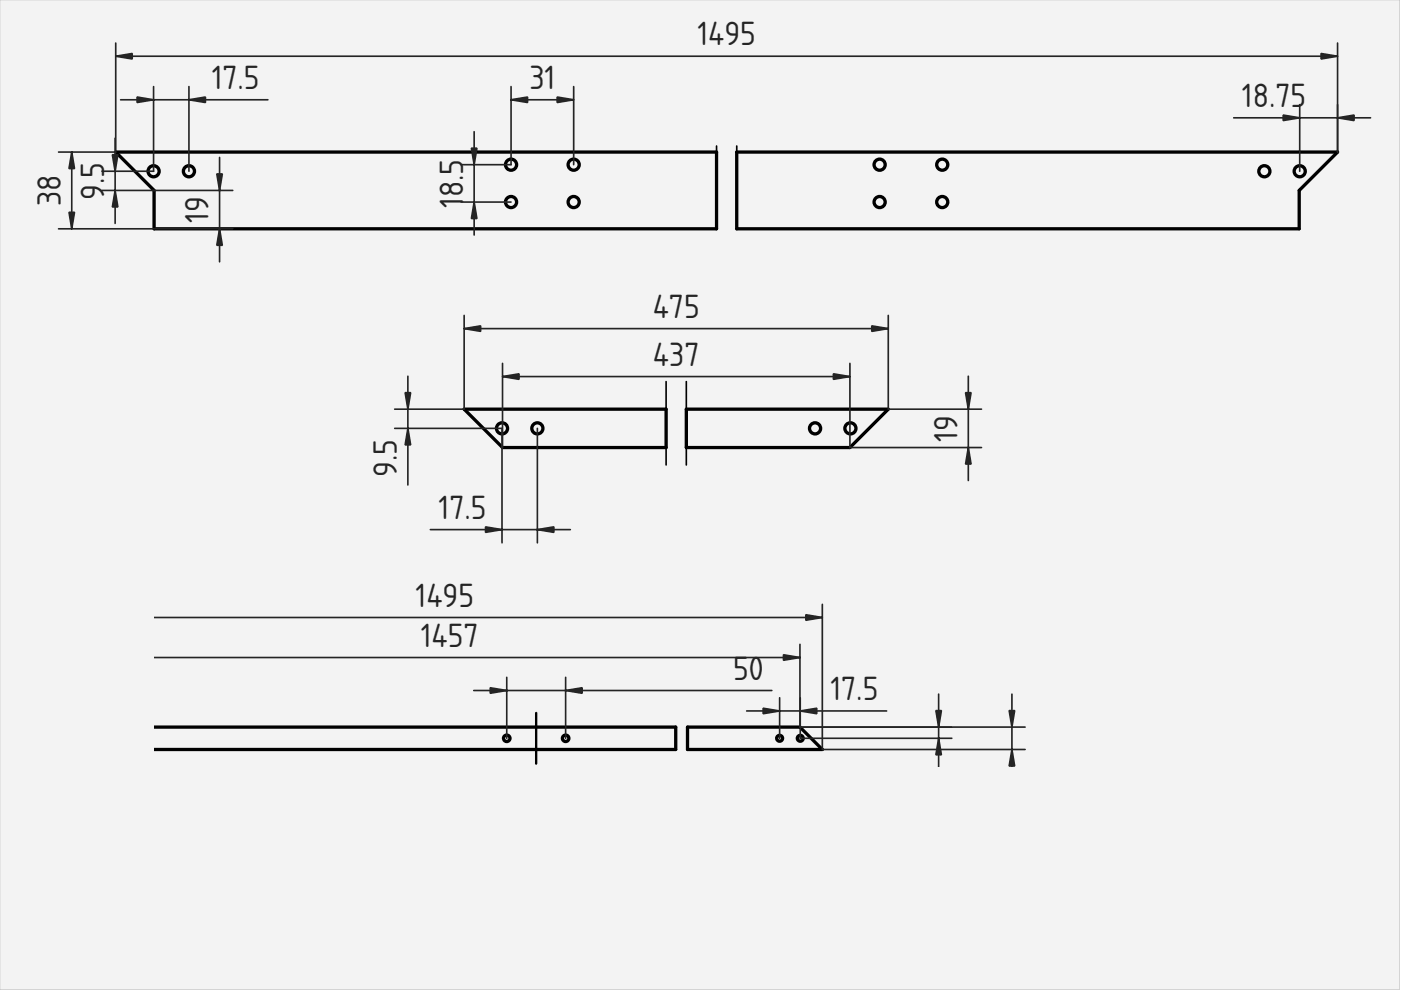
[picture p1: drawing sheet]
<svg xmlns="http://www.w3.org/2000/svg" width="297mm" height="210mm" viewBox="0 0 297 210" stroke-linecap="round" stroke-linejoin="round" font-family="sans-serif">
<path d="M0 0h296.7v209.8h-296.7z" fill-rule="evenodd" fill="#f1f3f5"/>
<path d="M0 0h296.7l.1 209.8h-296.8zM0 0v209.8h296.7v-209.8z" fill="#000"/>
<g fill="#f1f3f5">
<path d="M156.2 32.2h127.4l-8.1 8.2v8.1h-119.3z" fill-rule="evenodd"/>
<path d="M24.5 32.2h127.4v16.3h-119.2v-8.1z" fill-rule="evenodd"/>
<circle cx="40.1" cy="36.3" r="1.18"/>
<circle cx="108.4" cy="34.9" r="1.18"/>
<circle cx="275.6" cy="36.3" r="1.18"/>
<circle cx="32.6" cy="36.3" r="1.18"/>
<circle cx="199.8" cy="42.8" r="1.18"/>
<circle cx="121.6" cy="42.8" r="1.18"/>
<circle cx="186.5" cy="42.8" r="1.18"/>
<circle cx="268.1" cy="36.3" r="1.18"/>
<circle cx="108.4" cy="42.8" r="1.18"/>
<circle cx="186.5" cy="34.9" r="1.18"/>
<circle cx="121.6" cy="34.9" r="1.18"/>
<circle cx="199.8" cy="34.9" r="1.18"/>
</g>
<g fill="none" stroke="#000" stroke-width=".7">
<path d="M24.5 32.2h127.4v16.3h-119.2v-8.1zM156.2 32.2h127.4l-8.1 8.2v8.1h-119.3z"/>
<circle cx="32.6" cy="36.3" r="1.18"/>
<circle cx="40.1" cy="36.3" r="1.18"/>
<circle cx="108.4" cy="34.9" r="1.18"/>
<circle cx="121.6" cy="34.9" r="1.18"/>
<circle cx="186.5" cy="34.9" r="1.18"/>
<circle cx="199.8" cy="34.9" r="1.18"/>
<circle cx="268.1" cy="36.3" r="1.18"/>
<circle cx="275.6" cy="36.3" r="1.18"/>
<circle cx="108.4" cy="42.8" r="1.18"/>
<circle cx="121.6" cy="42.8" r="1.18"/>
<circle cx="186.5" cy="42.8" r="1.18"/>
<circle cx="199.8" cy="42.8" r="1.18"/>
</g>
<path d="M151.9 31v10.2M156.2 31v10.2" fill="none" stroke="#000" stroke-width=".35"/>
<g fill="none" stroke="#212529" stroke-width=".35">
<path d="M24.5 11.9h259.1M24.5 9.1v23.1h-12.1M32.6 18.4v17.9h-11M40.1 18.4v17.9M108.4 18.4v16.5h-10.7M121.6 18.4v16.5M283.6 9.1v23.1M15.2 32.2v16.3M24.4 29.3v18.1M25.6 21.2h31.2M46.6 33.4v22.1M100.5 27.9v21.9"/>
<path d="M108.4 21.2h13.2M261.6 25h29M275.6 22.2v14.1M12.4 48.5h36.9M21.6 40.4h27.7M97.7 42.8h10.7"/>
</g>
<g fill="#212529" stroke="#212529" stroke-width=".35">
<path d="M280.1 11.3l3.5 .6-3.5 .6z"/>
<path d="M24.5 11.9l3.5-.6v1.2z"/>
<path d="M29.1 20.6l3.5 .6-3.5 .5z"/>
<path d="M40.1 21.2l3.5-.6v1.1z"/>
<path d="M118.1 20.6l3.5 .6-3.5 .5z"/>
<path d="M108.4 21.2l3.5-.6v1.1z"/>
<path d="M99.9 31.4h1.2l-.6 3.5z"/>
<path d="M100.5 42.8l.6 3.5h-1.2z"/>
<path d="M23.8 32.8h1.2l-.6 3.5z"/>
<path d="M24.4 40.4l.6 3.5h-1.2z"/>
<path d="M15.2 32.2l.6 3.5h-1.2z"/>
<path d="M14.6 45h1.2l-.6 3.5z"/>
<path d="M46.6 48.5l.5 3.5h-1.1z"/>
<path d="M46 36.9h1.1l-.5 3.5z"/>
<path d="M272.1 24.4l3.5 .6-3.5 .6z"/>
<path d="M283.6 25l3.5-.6v1.2z"/>
</g>
<g fill="#f1f3f5">
<path d="M145.5 86.8h42.8l-8.1 8.1h-34.7z" fill-rule="evenodd"/>
<path d="M98.4 86.8h42.8v8.1h-34.7z" fill-rule="evenodd"/>
<circle cx="106.4" cy="90.8" r="1.18"/>
<circle cx="172.8" cy="90.8" r="1.18"/>
<circle cx="180.3" cy="90.8" r="1.18"/>
<circle cx="113.9" cy="90.8" r="1.18"/>
</g>
<g fill="none" stroke="#000" stroke-width=".7">
<path d="M98.4 86.8h42.8v8.1h-34.7zM145.5 86.8h42.8l-8.1 8.1h-34.7z"/>
<circle cx="106.4" cy="90.8" r="1.18"/>
<circle cx="113.9" cy="90.8" r="1.18"/>
<circle cx="172.8" cy="90.8" r="1.18"/>
<circle cx="180.3" cy="90.8" r="1.18"/>
</g>
<path d="M141.2 80.9v17.7M145.5 80.9v17.7" fill="none" stroke="#000" stroke-width=".35"/>
<path d="M86.5 79.8v23M98.4 69.7h89.9M98.4 66.9v19.9h-14.7M106.5 79.8h73.7M106.5 77v17.9M180.2 77v17.9h27.9M188.3 66.9v19.9h19.8M205.3 79.8v22.1M83.7 90.8h22.7v24.3M113.9 90.8v24.3M91.2 112.3h29.7" fill="none" stroke="#212529" stroke-width=".35"/>
<g fill="#212529" stroke="#212529" stroke-width=".35">
<path d="M184.8 69.1l3.5 .6-3.5 .6z"/>
<path d="M98.4 69.7l3.5-.6v1.2z"/>
<path d="M176.7 79.3l3.5 .5-3.5 .6z"/>
<path d="M106.5 79.8l3.5-.5v1.1z"/>
<path d="M102.9 111.7l3.5 .6-3.5 .6z"/>
<path d="M113.9 112.3l3.5-.6v1.2z"/>
<path d="M86.5 90.8l.6 3.5h-1.2z"/>
<path d="M85.9 83.3h1.2l-.6 3.5z"/>
<path d="M204.7 83.3h1.2l-.6 3.5z"/>
<path d="M205.3 94.9l.6 3.5h-1.2z"/>
</g>
<g fill="#f1f3f5">
<path d="M32.7 154.2h110.6v4.7h-110.6z" fill-rule="evenodd"/>
<path d="M145.8 154.2h23.8l4.8 4.7h-28.6z" fill-rule="evenodd"/>
<circle cx="107.4" cy="156.5" r=".69"/>
<circle cx="119.9" cy="156.5" r=".69"/>
<circle cx="169.7" cy="156.5" r=".62"/>
<circle cx="165.3" cy="156.5" r=".62"/>
</g>
<g fill="none" stroke="#000" stroke-width=".7">
<path d="M32.7 154.2h110.6v4.7h-110.6M145.8 154.2h23.8l4.8 4.7h-28.6z"/>
<circle cx="107.4" cy="156.5" r=".69"/>
<circle cx="119.9" cy="156.5" r=".69"/>
<circle cx="165.3" cy="156.5" r=".62"/>
<circle cx="169.7" cy="156.5" r=".62"/>
</g>
<path d="M113.7 151.2v10.7" fill="none" stroke="#000" stroke-width=".5" stroke-dasharray="12 6 6 6"/>
<path d="M32.7 139.4h136.9M32.7 130.9h141.7M169.6 136.6v17.6h47.7M174.4 128.1v30.8h42.9M100.4 146.4h63.2M107.4 143.6v12.9M119.9 143.6v12.9M158.3 150.7h29.7M165.3 147.9v8.6M169.7 147.9v8.6h32.1M199 147.2v15.4M214.5 147.2v15.4" fill="none" stroke="#212529" stroke-width=".35"/>
<g fill="#212529" stroke="#212529" stroke-width=".35">
<path d="M166.1 138.8l3.5 .6-3.5 .6z"/>
<path d="M199 156.5l.6 3.5h-1.2z"/>
<path d="M198.4 150.7h1.2l-.6 3.5z"/>
<path d="M214 150.7h1.1l-.6 3.5z"/>
<path d="M214.5 158.9l.6 3.5h-1.1z"/>
<path d="M119.9 146.4l3.5-.6v1.2z"/>
<path d="M103.9 145.8l3.5 .6-3.5 .6z"/>
<path d="M169.7 150.7l3.5-.5v1.1z"/>
<path d="M161.8 150.2l3.5 .5-3.5 .6z"/>
<path d="M170.9 130.3l3.5 .6-3.5 .6z"/>
</g>
<g font-size="6.7" fill="#212529">
<text x="147.9" y="9.6">1495</text>
<text x="44.9" y="18.8">17.5</text>
<text x="112.2" y="18.8">31</text>
<text x="263.3" y="22.7">18.75</text>
<text x="22.1" y="39" transform="rotate(-90 22.1 39)">.5</text>
<text x="98.2" y="41.8" transform="rotate(-90 98.2 41.8)">8.5</text>
<text x="12.9" y="43.7" transform="rotate(-90 12.9 43.7)">38</text>
<text x="22.1" y="42.4" transform="rotate(-90 22.1 42.4)">9</text>
<text x="44.2" y="47.3" transform="rotate(-90 44.2 47.3)">19</text>
<text x="98.2" y="44.1" transform="rotate(-90 98.2 44.1)">1</text>
<text x="138.4" y="67.3">475</text>
<text x="138.4" y="77.5">437</text>
<text x="203" y="93.6" transform="rotate(-90 203 93.6)">19</text>
<text x="84.2" y="101.1" transform="rotate(-90 84.2 101.1)">9.5</text>
<text x="93" y="110">17.5</text>
<text x="88.1" y="128.6">1495</text>
<text x="89.2" y="137.1">1457</text>
<text x="155.5" y="144.1">50</text>
<text x="176.1" y="148.4">17.5</text>
</g>
</svg>
